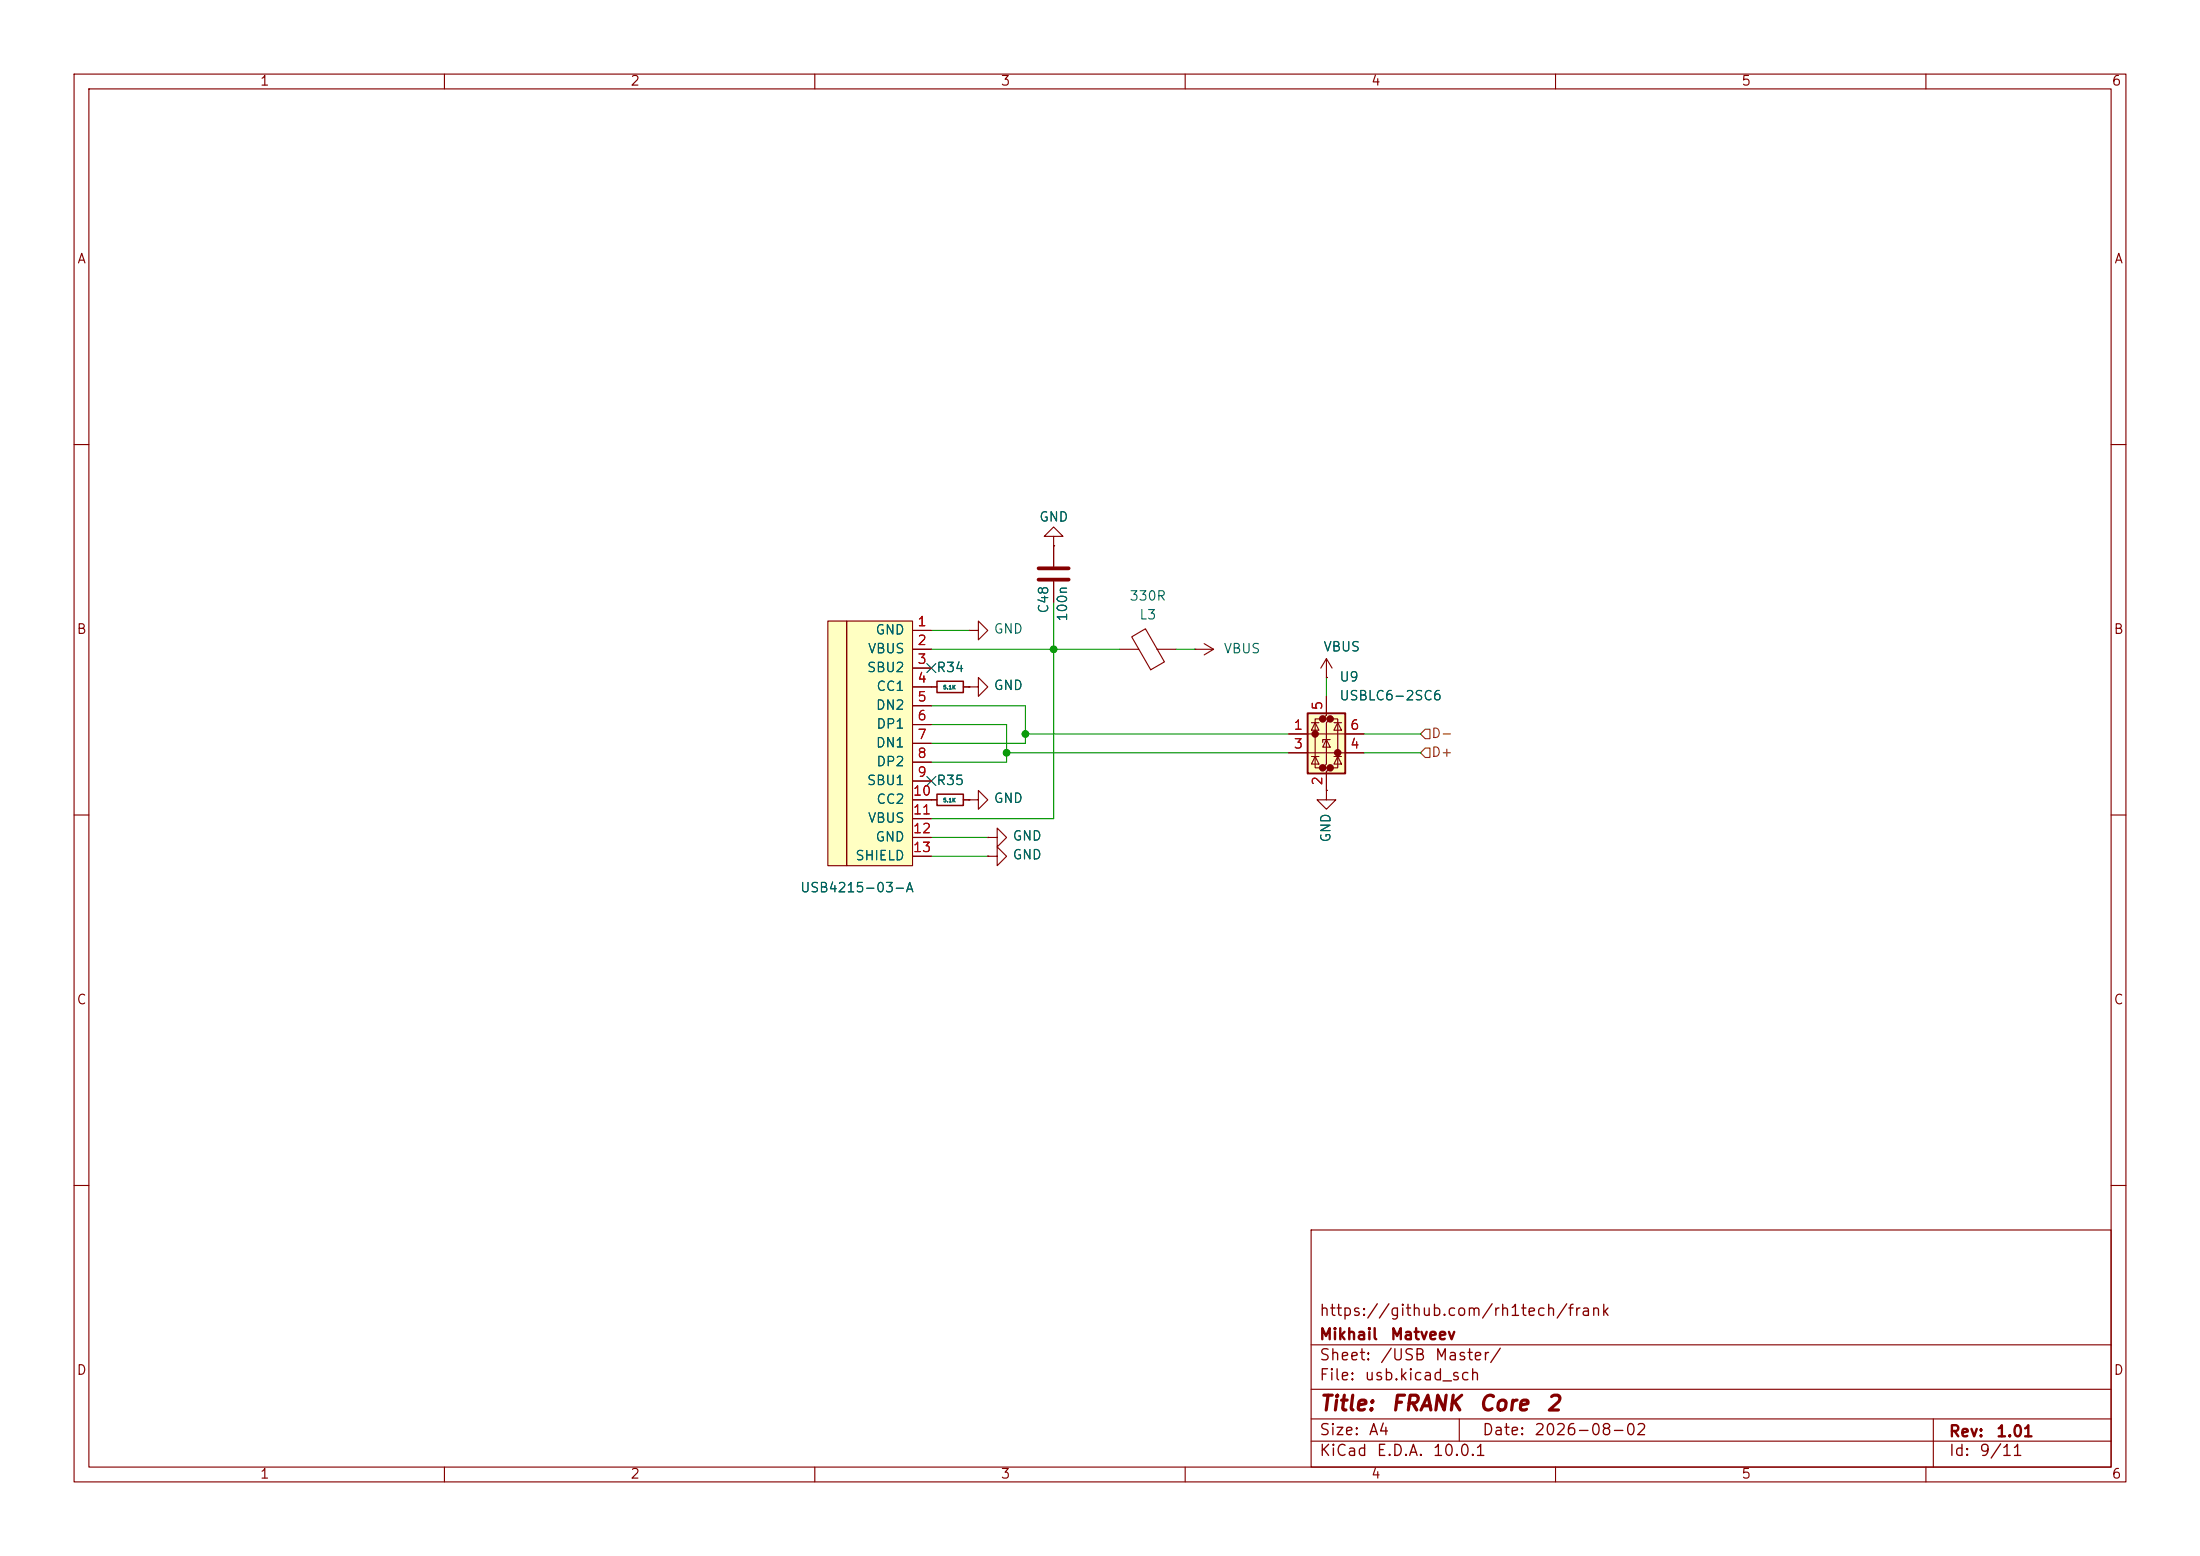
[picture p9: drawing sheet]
<svg xmlns="http://www.w3.org/2000/svg" width="297mm" height="210mm" viewBox="0 0 297 210" stroke-linecap="round" stroke-linejoin="round" font-family="sans-serif">
<g fill="none" stroke="#840000" stroke-width=".15">
<path d="M10 10h277v190h-277zM12 12h273v186h-273zM60 10v2M110 10v2M160 10v2M210 10v2M260 10v2M10 60h2M142.2 72.4h-1.2l1.2-1.3 1.3 1.3h-1.3v1.3M142.2 73.7h.1M142.2 73.7v2.8M142.2 78.5v2.8"/>
<path d="M285 60h2M125.7 92.7h.8M130 92.7h.8M130.8 92.7h1.3v-1.3l1.2 1.3-1.2 1.3v-1.3M130.8 92.7h.1M130.8 85.1h1.3v-1.3l1.2 1.3-1.2 1.3v-1.3M130.8 85.1h.1M151.1 87.6h2.6M152.8 86l1.8-1.1 2.6 4.4-1.9 1.1zM156.2 87.6h2.5M161.3 87.6h.1M161.3 87.6h2.5"/>
<path d="M162.6 86.9l1.2 .7M163.8 87.6l-1.2 .8M10 110h2M125.7 108h.8M130 108h.8M130.8 108h1.3v-1.3l1.2 1.3-1.2 1.2v-1.2M130.8 108h.1M133.3 113h1.3v-1.2l1.3 1.2-1.3 1.3v-1.3M133.3 113h.1M133.3 115.6h1.3v-1.3l1.3 1.3-1.3 1.2v-1.2M133.3 115.6h.1M285 110h2"/>
<path d="M10 160h2M177 166h108v32h-108zM285 160h2M60 198v2M110 198v2M160 198v2M177 194.5h108M177 191.5h108M177 187.5h108M177 181.5h108M197 191.5v3M210 198v2"/>
<path d="M260 198v2M261 191.5v6.5"/>
</g>
<path d="M140.2 78.2h4.1M140.2 76.7h4.1" fill="none" stroke="#840000" stroke-width=".51"/>
<path d="M126.5 91.9h3.5v1.6h-3.5zM126.5 107.2h3.5v1.5h-3.5z" fill="none" stroke="#840000" stroke-width=".2"/>
<g fill="#ffffc2">
<path d="M111.8 83.8h2.5v33h-2.5z"/>
<path d="M114.3 83.8h8.9v33h-8.9z"/>
</g>
<g fill="none" stroke="#840000" stroke-width=".15">
<path d="M111.8 83.8h2.5v33h-2.5zM114.3 83.8h8.9v33h-8.9zM123.2 85.1h2.5M123.2 87.6h2.5M123.2 90.2h2.5M123.2 92.7h2.5M123.2 95.3h2.5M123.2 97.8h2.5M179.1 91.4h.1M179.1 88.9l-.8 1.3M179.1 88.9l.7 1.3M179.1 88.9v2.5"/>
<path d="M123.2 100.3h2.5M123.2 102.9h2.5M123.2 105.4h2.5M123.2 108h2.5M123.2 110.5h2.5M123.2 113h2.5M123.2 115.6h2.5M179.1 106.7v1.3h1.2l-1.2 1.2-1.3-1.2h1.3M179.1 106.7h.1"/>
</g>
<path d="M176.5 96.3h5.1v8.1h-5.1z" fill="#ffffc2"/>
<g fill="#840000" stroke="#840000" stroke-width=".51">
<circle cx="177.5" cy="99.1" r=".25"/>
<circle cx="178.6" cy="97" r=".25"/>
<circle cx="178.6" cy="103.6" r=".25"/>
<circle cx="179.6" cy="97" r=".25"/>
<circle cx="179.6" cy="103.6" r=".25"/>
<circle cx="180.6" cy="101.6" r=".25"/>
</g>
<g fill="none" stroke="#840000" stroke-width=".15">
<path d="M142.2 73.7h.1M142.2 73.7v2.8M142.2 78.5v2.8M123.2 85.1h2.5M123.2 87.6h2.5M123.2 90.2h2.5M123.2 92.7h3.3M123.2 95.3h2.5M123.2 97.8h2.5M130 92.7h.8M130.8 92.7h.1M174 99.1h10.1"/>
<path d="M177 97.5h1.1M177.5 97.5l.6 1.1h-1.1zM178.6 97h-1.1v6.6h1.1M179.1 94v2.5l-.5 .5h1l-.5 .5v5.6l-.5 .5h1l-.5 .5v2.6M179.1 99.8l.5 1h-1zM179.1 91.4h.1M179.6 99.8h-1v.4M179.6 97h1v6.6h-1M180.1 97.5h1M180.6 97.5l.5 1.1h-1zM123.2 100.3h2.5M123.2 102.9h2.5"/>
<path d="M123.2 105.4h2.5M123.2 108h3.3M123.2 110.5h2.5M123.2 113h2.5M123.2 115.6h2.5M130 108h.8M130.8 108h.1M133.3 113h.1M133.3 115.6h.1M174 101.6h10.1M177 102.1h1.1M177.5 102.1l.6 1h-1.1z"/>
<path d="M179.1 106.7h.1M180.1 102.1h1M180.6 102.1l.5 1h-1z"/>
</g>
<path d="M176.5 96.3h5.1v8.1h-5.1z" fill="none" stroke="#840000" stroke-width=".25"/>
<path d="M192.4 98.4h.6v1.3h-.6l-.6-.6zM192.4 101h.6v1.2h-.6l-.6-.6z" fill="none" stroke="#725600" stroke-width=".15"/>
<g fill="none" stroke="#009600" stroke-width=".15">
<path d="M125.7 87.6h25.4M125.7 95.3h12.7v5h-12.7M125.7 97.8h10.2v5.1h-10.2M125.7 85.1h5.1M138.4 99.1h35.6M142.2 81.3v29.2h-16.5M158.7 87.6h2.6M179.1 91.4v2.6M184.1 99.1h7.7M125.7 113h7.6M125.7 115.6h7.6M135.9 101.6h38.1"/>
<path d="M184.1 101.6h7.7"/>
</g>
<path d="M125.1 89.6l1.2 1.2M126.3 89.6l-1.2 1.2M125.1 104.8l1.2 1.2M126.3 104.8l-1.2 1.2" fill="none" stroke="#000084" stroke-width=".15"/>
<g fill="#009600" stroke="#009600" stroke-width=".14">
<circle cx="142.2" cy="87.6" r=".46"/>
<circle cx="135.9" cy="101.6" r=".46"/>
<circle cx="138.4" cy="99.1" r=".46"/>
</g>
<g font-size="2" fill="#840000">
<text x="178" y="190.9">Title:</text>
<text x="187.7" y="190.9">FRANK</text>
<text x="199.5" y="190.9">Core</text>
<text x="208.6" y="190.9">2</text>
</g>
<g font-size="1.5" fill="#840000">
<text x="178" y="178">https://github.com/rh1tech/frank</text>
<text x="178" y="184">Sheet:</text>
<text x="178" y="181.2">Mikhail</text>
<text x="186.2" y="184">/USB</text>
<text x="187.6" y="181.2">Matveev</text>
<text x="193.6" y="184">Master/</text>
<text x="178" y="186.7">File:</text>
<text x="184.1" y="186.7">usb.kicad_sch</text>
<text x="178" y="196.9">KiCad</text>
<text x="178" y="194.1">Size:</text>
<text x="184.7" y="194.1">A4</text>
<text x="185.7" y="196.9">E.D.A.</text>
<text x="193.3" y="196.9">10.0.1</text>
<text x="200" y="194.1">Date:</text>
<text x="207" y="194.1">2026-08-02</text>
<text x="263" y="194.3">Rev:</text>
<text x="263" y="196.9">Id:</text>
<text x="267.1" y="196.9">9/11</text>
<text x="269.4" y="194.3">1.01</text>
</g>
<g font-size="1.3" fill="#840000">
<text x="35" y="11.9">1</text>
<text x="85" y="11.9">2</text>
<text x="135" y="11.9">3</text>
<text x="185" y="11.9">4</text>
<text x="235" y="11.9">5</text>
<text x="285" y="11.9">6</text>
<text x="10.3" y="35.9">A</text>
<text x="285.3" y="35.9">A</text>
<text x="10.3" y="85.9">B</text>
<text x="285.3" y="85.9">B</text>
<text x="10.3" y="135.9">C</text>
<text x="285.3" y="135.9">C</text>
<text x="10.3" y="185.9">D</text>
<text x="285.3" y="185.9">D</text>
<text x="35" y="199.9">1</text>
<text x="85" y="199.9">2</text>
<text x="135" y="199.9">3</text>
<text x="185" y="199.9">4</text>
<text x="235" y="199.9">5</text>
<text x="285" y="199.9">6</text>
</g>
<g font-size="1.3" fill="#006464">
<text x="140.2" y="70.7">GND</text>
<text x="141.8" y="82.9" transform="rotate(-90 141.8 82.9)">C48</text>
<text x="144.4" y="84" transform="rotate(-90 144.4 84)">100n</text>
<text x="152.4" y="81.4">330R</text>
<text x="153.7" y="83.9">L3</text>
<text x="117.1" y="88.5">VBUS</text>
<text x="118.1" y="86">GND</text>
<text x="134.1" y="85.8">GND</text>
<text x="165.1" y="88.5">VBUS</text>
<text x="178.6" y="88.2">VBUS</text>
<text x="117" y="91">SBU2</text>
<text x="118.2" y="93.6">CC1</text>
<text x="126.3" y="91">R34</text>
<text x="134.1" y="93.4">GND</text>
<text x="180.7" y="94.8">USBLC6-2SC6</text>
<text x="180.7" y="92.3">U9</text>
<text x="118.2" y="96.1">DN2</text>
<text x="118.2" y="101.2">DN1</text>
<text x="118.2" y="98.7">DP1</text>
<text x="117" y="106.3">SBU1</text>
<text x="118.2" y="103.7">DP2</text>
<text x="126.3" y="106.3">R35</text>
<text x="117.1" y="111.4">VBUS</text>
<text x="118.1" y="113.9">GND</text>
<text x="118.2" y="108.8">CC2</text>
<text x="134.1" y="108.7">GND</text>
<text x="136.6" y="113.8">GND</text>
<text x="179.9" y="113.8" transform="rotate(-90 179.9 113.8)">GND</text>
<text x="115.4" y="116.4">SHIELD</text>
<text x="136.6" y="116.3">GND</text>
<text x="107.9" y="120.8">USB4215-03-A</text>
</g>
<g font-size="1.3" fill="#a90000">
<text x="123.8" y="84.8">1</text>
<text x="123.8" y="87.4">2</text>
<text x="123.8" y="89.9">3</text>
<text x="123.8" y="92.5">4</text>
<text x="123.8" y="95">5</text>
<text x="178.8" y="96" transform="rotate(-90 178.8 96)">5</text>
<text x="123.8" y="97.5">6</text>
<text x="123.8" y="100.1">7</text>
<text x="174.6" y="98.8">1</text>
<text x="174.6" y="101.3">3</text>
<text x="182.2" y="101.3">4</text>
<text x="182.2" y="98.8">6</text>
<text x="123.1" y="107.7">10</text>
<text x="123.8" y="102.6">8</text>
<text x="123.8" y="105.2">9</text>
<text x="178.8" y="106.1" transform="rotate(-90 178.8 106.1)">2</text>
<text x="123.1" y="110.2">11</text>
<text x="123.1" y="112.8">12</text>
<text x="123.1" y="115.3">13</text>
</g>
<g font-size="1.3" fill="#725600">
<text x="193.1" y="99.9">D-</text>
<text x="193.1" y="102.5">D+</text>
</g>
<g font-size=".5" fill="#006464">
<text x="127.3" y="93.2">5.1K</text>
<text x="127.3" y="108.4">5.1K</text>
</g>
</svg>
